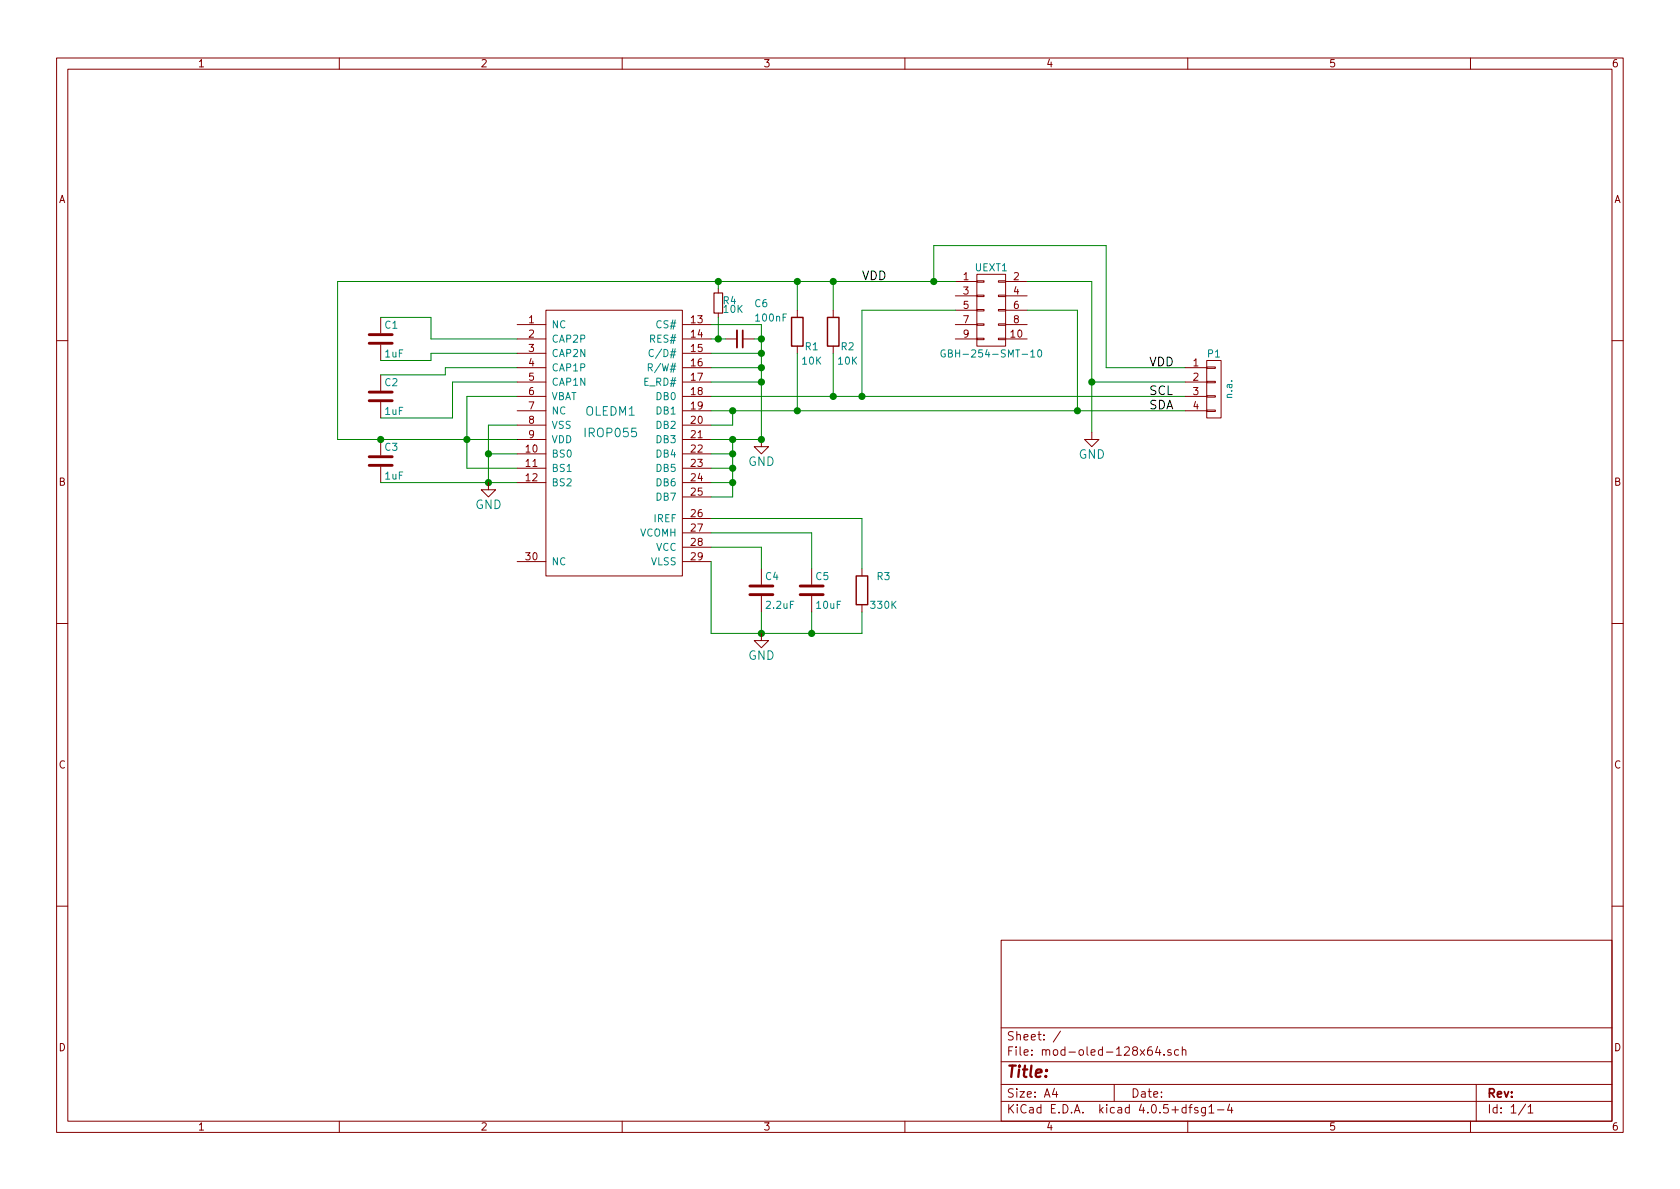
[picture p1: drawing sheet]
EESchema Schematic File Version 2
LIBS:oled
LIBS:power
LIBS:device
LIBS:transistors
LIBS:conn
LIBS:linear
LIBS:regul
LIBS:74xx
LIBS:cmos4000
LIBS:adc-dac
LIBS:memory
LIBS:xilinx
LIBS:microcontrollers
LIBS:dsp
LIBS:microchip
LIBS:analog_switches
LIBS:motorola
LIBS:texas
LIBS:intel
LIBS:audio
LIBS:interface
LIBS:digital-audio
LIBS:philips
LIBS:display
LIBS:cypress
LIBS:siliconi
LIBS:opto
LIBS:atmel
LIBS:contrib
LIBS:valves
LIBS:mod-oled-128x64-cache
EELAYER 25 0
EELAYER END
$Descr A4 11693 8268
encoding utf-8
Sheet 1 1
Title ""
Date ""
Rev ""
Comp ""
Comment1 ""
Comment2 ""
Comment3 ""
Comment4 ""
$EndDescr
$Comp
L SSD1306 OLEDM1
U 1 1
P 4350 3000
F 0 "OLEDM1" H 4250 3150 60  0000 C CNN
F 1 "IROP055" H 4250 3000 60  0000 C CNN
F 2 "kicad_wrk:IROP055-SSD1306Z-PADS-ONLY" H 4350 3000 60  0001 C CNN
F 3 "" H 4350 3000 60  0000 C CNN
	1    4350 3000
	1    0    0    -1  
$EndComp
$Comp
L C C1
U 1 1
P 2650 2350
F 0 "C1" H 2675 2450 50  0000 L CNN
F 1 "1uF" H 2675 2250 50  0000 L CNN
F 2 "kicad_wrk:C_0603" H 2688 2200 30  0001 C CNN
F 3 "" H 2650 2350 60  0000 C CNN
	1    2650 2350
	1    0    0    -1  
$EndComp
$Comp
L C C2
U 1 1
P 2650 2750
F 0 "C2" H 2675 2850 50  0000 L CNN
F 1 "1uF" H 2675 2650 50  0000 L CNN
F 2 "kicad_wrk:C_0603" H 2688 2600 30  0001 C CNN
F 3 "" H 2650 2750 60  0000 C CNN
	1    2650 2750
	1    0    0    -1  
$EndComp
$Comp
L C C3
U 1 1
P 2650 3200
F 0 "C3" H 2675 3300 50  0000 L CNN
F 1 "1uF" H 2675 3100 50  0000 L CNN
F 2 "kicad_wrk:C_0603" H 2688 3050 30  0001 C CNN
F 3 "" H 2650 3200 60  0000 C CNN
	1    2650 3200
	1    0    0    -1  
$EndComp
Wire Wire Line
	2650 2200 3000 2200
Wire Wire Line
	3000 2200 3000 2350
Wire Wire Line
	3000 2350 3600 2350
Wire Wire Line
	3600 2450 3000 2450
Wire Wire Line
	3000 2450 3000 2500
Wire Wire Line
	3000 2500 2650 2500
Wire Wire Line
	2650 2600 3100 2600
Wire Wire Line
	3100 2600 3100 2550
Wire Wire Line
	3100 2550 3600 2550
Wire Wire Line
	3600 2650 3150 2650
Wire Wire Line
	3150 2650 3150 2900
Wire Wire Line
	3150 2900 2650 2900
Wire Wire Line
	3600 2750 3250 2750
Wire Wire Line
	3250 2750 3250 3250
Wire Wire Line
	2350 3050 3600 3050
Wire Wire Line
	3250 3250 3600 3250
Connection ~ 3250 3050
Wire Wire Line
	3600 2950 3400 2950
Wire Wire Line
	3400 3150 3600 3150
Connection ~ 3400 3150
Wire Wire Line
	3400 2950 3400 3350
Wire Wire Line
	2650 3350 3600 3350
Connection ~ 3400 3350
$Comp
L GND #PWR01
U 1 1
P 3400 3350
F 0 "#PWR01" H 3400 3100 60  0001 C CNN
F 1 "GND" H 3400 3200 60  0000 C CNN
F 2 "" H 3400 3350 60  0000 C CNN
F 3 "" H 3400 3350 60  0000 C CNN
	1    3400 3350
	1    0    0    -1  
$EndComp
$Comp
L CONN_02X05 UEXT1
U 1 1
P 6900 2150
F 0 "UEXT1" H 6900 2450 50  0000 C CNN
F 1 "GBH-254-SMT-10" H 6900 1850 50  0000 C CNN
F 2 "kicad_wrk:UEXTM-SMD" H 6900 950 60  0001 C CNN
F 3 "" H 6900 950 60  0000 C CNN
	1    6900 2150
	1    0    0    -1  
$EndComp
Wire Wire Line
	2350 1950 6650 1950
Text Label 6000 1950 0    60   ~ 0
VDD
Wire Wire Line
	4950 2750 8250 2750
Wire Wire Line
	6000 2750 6000 2150
Wire Wire Line
	6000 2150 6650 2150
Wire Wire Line
	7150 2150 7500 2150
Wire Wire Line
	7500 2150 7500 2850
Wire Wire Line
	4950 2850 8250 2850
Wire Wire Line
	5100 2850 5100 2950
Wire Wire Line
	5100 2950 4950 2950
Connection ~ 5100 2850
Wire Wire Line
	5300 3050 4950 3050
Wire Wire Line
	5100 3050 5100 3450
Wire Wire Line
	5100 3350 4950 3350
Wire Wire Line
	4950 3250 5100 3250
Connection ~ 5100 3250
Wire Wire Line
	4950 3150 5100 3150
Connection ~ 5100 3150
$Comp
L GND #PWR02
U 1 1
P 5300 3050
F 0 "#PWR02" H 5300 2800 60  0001 C CNN
F 1 "GND" H 5300 2900 60  0000 C CNN
F 2 "" H 5300 3050 60  0000 C CNN
F 3 "" H 5300 3050 60  0000 C CNN
	1    5300 3050
	1    0    0    -1
$EndComp
$Comp
L C C4
U 1 1
P 5300 4100
F 0 "C4" H 5325 4200 50  0000 L CNN
F 1 "2.2uF" H 5325 4000 50  0000 L CNN
F 2 "kicad_wrk:C_0603" H 5338 3950 30  0001 C CNN
F 3 "" H 5300 4100 60  0000 C CNN
	1    5300 4100
	1    0    0    -1  
$EndComp
$Comp
L C C5
U 1 1
P 5650 4100
F 0 "C5" H 5675 4200 50  0000 L CNN
F 1 "10uF" H 5675 4000 50  0000 L CNN
F 2 "kicad_wrk:C_0603" H 5688 3950 30  0001 C CNN
F 3 "" H 5650 4100 60  0000 C CNN
	1    5650 4100
	1    0    0    -1  
$EndComp
$Comp
L R R3
U 1 1
P 6000 4100
F 0 "R3" H 6150 4200 50  0000 C CNN
F 1 "330K" H 6150 4000 50  0000 C CNN
F 2 "kicad_wrk:R_0603" V 5930 4100 30  0001 C CNN
F 3 "" H 6000 4100 30  0000 C CNN
	1    6000 4100
	1    0    0    -1  
$EndComp
$Comp
L R R1
U 1 1
P 5550 2300
F 0 "R1" H 5650 2200 50  0000 C CNN
F 1 "10K" H 5650 2100 50  0000 C CNN
F 2 "kicad_wrk:R_0603" V 5480 2300 30  0001 C CNN
F 3 "" H 5550 2300 30  0000 C CNN
	1    5550 2300
	1    0    0    -1  
$EndComp
$Comp
L R R2
U 1 1
P 5800 2300
F 0 "R2" H 5900 2200 50  0000 C CNN
F 1 "10K" H 5900 2100 50  0000 C CNN
F 2 "kicad_wrk:R_0603" V 5730 2300 30  0001 C CNN
F 3 "" H 5800 2300 30  0000 C CNN
	1    5800 2300
	1    0    0    -1  
$EndComp
Wire Wire Line
	5550 1950 5550 2150
Connection ~ 5550 1950
Wire Wire Line
	5800 1950 5800 2150
Connection ~ 5800 1950
Wire Wire Line
	5800 2450 5800 2750
Connection ~ 5800 2750
Wire Wire Line
	5550 2450 5550 2850
Connection ~ 5550 2850
Wire Wire Line
	4950 3800 5300 3800
Wire Wire Line
	5300 3800 5300 3950
Wire Wire Line
	4950 3700 5650 3700
Wire Wire Line
	5650 3700 5650 3950
Wire Wire Line
	4950 3600 6000 3600
Wire Wire Line
	6000 3600 6000 3950
Wire Wire Line
	6000 4400 6000 4250
Wire Wire Line
	4950 4400 6000 4400
Wire Wire Line
	4950 4400 4950 3900
Wire Wire Line
	5300 4250 5300 4400
Connection ~ 5300 4400
Wire Wire Line
	5650 4250 5650 4400
Connection ~ 5650 4400
$Comp
L GND #PWR03
U 1 1
P 5300 4400
F 0 "#PWR03" H 5300 4150 60  0001 C CNN
F 1 "GND" H 5300 4250 60  0000 C CNN
F 2 "" H 5300 4400 60  0000 C CNN
F 3 "" H 5300 4400 60  0000 C CNN
	1    5300 4400
	1    0    0    -1  
$EndComp
Wire Wire Line
	7150 1950 7600 1950
Wire Wire Line
	7600 1950 7600 3000
Wire Wire Line
	6500 1950 6500 1700
Wire Wire Line
	6500 1700 7700 1700
Connection ~ 6500 1950
Connection ~ 7500 2850
Connection ~ 6000 2750
$Comp
L GND #PWR04
U 1 1
P 7600 3000
F 0 "#PWR04" H 7600 2750 60  0001 C CNN
F 1 "GND" H 7600 2850 60  0000 C CNN
F 2 "" H 7600 3000 60  0000 C CNN
F 3 "" H 7600 3000 60  0000 C CNN
	1    7600 3000
	1    0    0    -1  
$EndComp
Text Label 8000 2550 0    60   ~ 0
VDD
Text Label 8000 2850 0    60   ~ 0
SDA
Text Label 8000 2750 0    60   ~ 0
SCL
Wire Wire Line
	7700 1700 7700 2550
$Comp
L CONN_01X04 P1
U 1 1
P 8450 2700
F 0 "P1" H 8450 2950 50  0000 C CNN
F 1 "n.a." V 8550 2700 50  0000 C CNN
F 2 "kicad_wrk:SIP4_SMD" H 8450 2700 60  0001 C CNN
F 3 "" H 8450 2700 60  0000 C CNN
	1    8450 2700
	1    0    0    -1  
$EndComp
Wire Wire Line
	7700 2550 8250 2550
$Comp
L C_Small C6
U 1 1
P 5150 2350
F 0 "C6" V 4900 2450 50  0000 L CNN
F 1 "100nF" V 5000 2450 50  0000 L CNN
F 2 "kicad_wrk:C_0603" H 5150 2350 60  0001 C CNN
F 3 "" H 5150 2350 60  0000 C CNN
	1    5150 2350
	0    1    1    0   
$EndComp
$Comp
L R_Small R4
U 1 1
P 5000 2100
F 0 "R4" H 5030 2120 50  0000 L CNN
F 1 "10K" H 5030 2060 50  0000 L CNN
F 2 "kicad_wrk:R_0603" H 5000 2100 60  0001 C CNN
F 3 "" H 5000 2100 60  0000 C CNN
	1    5000 2100
	1    0    0    -1  
$EndComp
Wire Wire Line
	5000 1950 5000 2000
Wire Wire Line
	5000 2200 5000 2350
Wire Wire Line
	4950 2350 5050 2350
Connection ~ 5000 2350
Wire Wire Line
	5250 2350 5300 2350
Wire Wire Line
	4950 2250 5300 2250
Wire Wire Line
	5300 2650 4950 2650
Connection ~ 5300 2350
Wire Wire Line
	5300 2550 4950 2550
Wire Wire Line
	5300 2450 4950 2450
Connection ~ 5300 2450
Wire Wire Line
	5300 2250 5300 3050
Connection ~ 5300 3050
Connection ~ 5100 3050
Connection ~ 5300 2650
Connection ~ 5300 2550
Wire Wire Line
	5100 3450 4950 3450
Connection ~ 5100 3350
Wire Wire Line
	8250 2650 7600 2650
Connection ~ 7600 2650
Connection ~ 5000 1950
Wire Wire Line
	2350 1950 2350 3050
Connection ~ 2650 3050
$EndSCHEMATC
